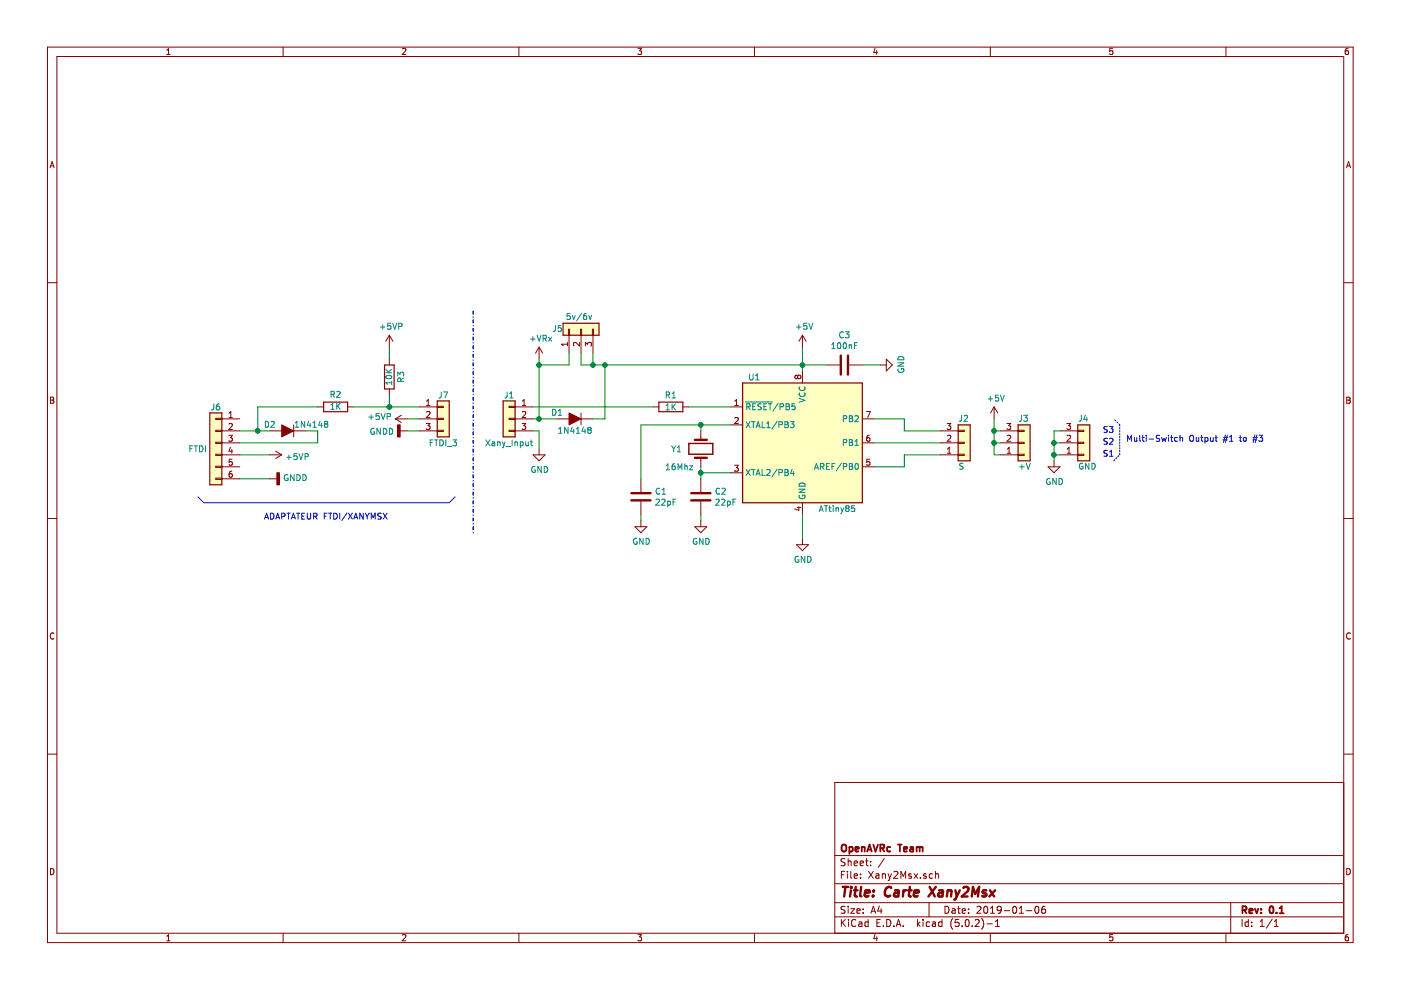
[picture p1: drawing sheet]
EESchema Schematic File Version 4
LIBS:power
LIBS:device
LIBS:transistors
LIBS:conn
LIBS:linear
LIBS:regul
LIBS:74xx
LIBS:cmos4000
LIBS:adc-dac
LIBS:memory
LIBS:xilinx
LIBS:special
LIBS:microcontrollers
LIBS:dsp
LIBS:microchip
LIBS:analog_switches
LIBS:motorola
LIBS:texas
LIBS:intel
LIBS:audio
LIBS:interface
LIBS:digital-audio
LIBS:philips
LIBS:display
LIBS:cypress
LIBS:siliconi
LIBS:opto
LIBS:atmel
LIBS:contrib
LIBS:valves
LIBS:Xany2Msx-cache
EELAYER 26 0
EELAYER END
$Descr A4 11693 8268
encoding utf-8
Sheet 1 1
Title "Carte Xany2Msx"
Date "2019-01-06"
Rev "0.1"
Comp "OpenAVRc Team"
Comment1 ""
Comment2 ""
Comment3 ""
Comment4 ""
$EndDescr
$Comp
L MCU_Microchip_ATtiny:ATtiny85-20PU U1
U 1 1
P 6700 3700
F 0 "U1" H 6350 4250 50  0000 R CNN
F 1 "ATtiny85" H 7150 3150 50  0000 R CNN
F 2 "DIP-8_W7.62mm" H 6700 3700 50  0001 C CIN
F 3 "http://ww1.microchip.com/downloads/en/DeviceDoc/atmel-2586-avr-8-bit-microcontroller-attiny25-attiny45-attiny85_datasheet.pdf" H 6700 3700 50  0001 C CNN
	1    6700 3700
	1    0    0    -1  
$EndComp
$Comp
L power:+VRx #PWR0101
U 1 1
P 4500 3000
F 0 "#PWR0101" H 4500 2850 50  0001 C CNN
F 1 "+VRx" H 4515 3173 50  0000 C CNN
F 2 "" H 4500 3000 50  0001 C CNN
F 3 "" H 4500 3000 50  0001 C CNN
	1    4500 3000
	1    0    0    -1  
$EndComp
Wire Wire Line
	6700 2900 6700 3050
$Comp
L power:GND #PWR0102
U 1 1
P 6700 4500
F 0 "#PWR0102" H 6700 4250 50  0001 C CNN
F 1 "GND" H 6705 4327 50  0000 C CNN
F 2 "" H 6700 4500 50  0001 C CNN
F 3 "" H 6700 4500 50  0001 C CNN
	1    6700 4500
	1    0    0    -1  
$EndComp
Wire Wire Line
	6700 4500 6700 4300
$Comp
L Connector_Generic:Conn_01x03 J1
U 1 1
P 4250 3500
F 0 "J1" H 4250 3700 50  0000 C CNN
F 1 "Xany_Input" H 4250 3300 50  0000 C CNN
F 2 "Pin_Header_Straight_1x03_Pitch2.54mm" H 4250 3500 50  0001 C CNN
F 3 "~" H 4250 3500 50  0001 C CNN
	1    4250 3500
	-1   0    0    -1  
$EndComp
$Comp
L Device:Crystal Y1
U 1 1
P 5850 3750
F 0 "Y1" V 5850 3500 50  0000 L CNN
F 1 "16Mhz" V 6000 3450 50  0000 L CNN
F 2 "HC-39" H 5850 3750 50  0001 C CNN
F 3 "~" H 5850 3750 50  0001 C CNN
	1    5850 3750
	0    1    1    0   
$EndComp
$Comp
L Device:C C1
U 1 1
P 5350 4150
F 0 "C1" H 5465 4196 50  0000 L CNN
F 1 "22pF" H 5465 4105 50  0000 L CNN
F 2 "Capacitors_THT:C_Disc_D3.0mm_W2.0mm_P2.50mm" H 5388 4000 50  0001 C CNN
F 3 "~" H 5350 4150 50  0001 C CNN
	1    5350 4150
	1    0    0    -1  
$EndComp
$Comp
L Device:C C2
U 1 1
P 5850 4150
F 0 "C2" H 5965 4196 50  0000 L CNN
F 1 "22pF" H 5965 4105 50  0000 L CNN
F 2 "Capacitors_THT:C_Disc_D3.0mm_W2.0mm_P2.50mm" H 5888 4000 50  0001 C CNN
F 3 "~" H 5850 4150 50  0001 C CNN
	1    5850 4150
	1    0    0    -1  
$EndComp
Wire Wire Line
	6100 3550 5850 3550
Wire Wire Line
	5850 3550 5850 3600
Wire Wire Line
	6100 3950 5850 3950
Wire Wire Line
	5850 3950 5850 3900
Wire Wire Line
	5350 4000 5350 3550
Wire Wire Line
	5350 3550 5850 3550
Connection ~ 5850 3550
Wire Wire Line
	5850 4000 5850 3950
Connection ~ 5850 3950
Wire Wire Line
	5850 4300 5850 4350
Wire Wire Line
	5350 4300 5350 4350
$Comp
L power:GND #PWR0103
U 1 1
P 5850 4350
F 0 "#PWR0103" H 5850 4100 50  0001 C CNN
F 1 "GND" H 5855 4177 50  0000 C CNN
F 2 "" H 5850 4350 50  0001 C CNN
F 3 "" H 5850 4350 50  0001 C CNN
	1    5850 4350
	1    0    0    -1  
$EndComp
$Comp
L power:GND #PWR0104
U 1 1
P 5350 4350
F 0 "#PWR0104" H 5350 4100 50  0001 C CNN
F 1 "GND" H 5355 4177 50  0000 C CNN
F 2 "" H 5350 4350 50  0001 C CNN
F 3 "" H 5350 4350 50  0001 C CNN
	1    5350 4350
	1    0    0    -1  
$EndComp
$Comp
L Connector_Generic:Conn_01x03 J2
U 1 1
P 8050 3700
F 0 "J2" H 8000 3500 50  0000 L CNN
F 1 "S" H 8000 3900 50  0000 L CNN
F 2 "Pin_Header_Straight_1x03_Pitch2.54mm" H 8050 3700 50  0001 C CNN
F 3 "~" H 8050 3700 50  0001 C CNN
	1    8050 3700
	1    0    0    1   
$EndComp
Wire Wire Line
	7300 3900 7550 3900
Wire Wire Line
	7550 3900 7550 3800
Wire Wire Line
	7550 3800 7850 3800
Wire Wire Line
	7850 3700 7300 3700
Wire Wire Line
	7850 3600 7550 3600
Wire Wire Line
	7550 3600 7550 3500
Wire Wire Line
	7550 3500 7300 3500
$Comp
L Connector_Generic:Conn_01x03 J3
U 1 1
P 8550 3700
F 0 "J3" H 8500 3500 50  0000 L CNN
F 1 "+V" H 8500 3900 50  0000 L CNN
F 2 "Pin_Header_Straight_1x03_Pitch2.54mm" H 8550 3700 50  0001 C CNN
F 3 "~" H 8550 3700 50  0001 C CNN
	1    8550 3700
	1    0    0    1   
$EndComp
$Comp
L Connector_Generic:Conn_01x03 J4
U 1 1
P 9050 3700
F 0 "J4" H 9000 3500 50  0000 L CNN
F 1 "GND" H 9000 3900 50  0000 L CNN
F 2 "Pin_Header_Straight_1x03_Pitch2.54mm" H 9050 3700 50  0001 C CNN
F 3 "~" H 9050 3700 50  0001 C CNN
	1    9050 3700
	1    0    0    1   
$EndComp
Wire Wire Line
	8350 3600 8300 3600
Wire Wire Line
	8300 3600 8300 3700
Wire Wire Line
	8300 3800 8350 3800
Wire Wire Line
	8350 3700 8300 3700
Connection ~ 8300 3700
Wire Wire Line
	8300 3700 8300 3800
Wire Wire Line
	8850 3800 8800 3800
Wire Wire Line
	8800 3800 8800 3700
Wire Wire Line
	8800 3600 8850 3600
Wire Wire Line
	8850 3700 8800 3700
Connection ~ 8800 3700
Wire Wire Line
	8800 3700 8800 3600
Wire Wire Line
	8800 3800 8800 3850
Connection ~ 8800 3800
Wire Wire Line
	8300 3600 8300 3500
Connection ~ 8300 3600
$Comp
L power:GND #PWR0106
U 1 1
P 8800 3850
F 0 "#PWR0106" H 8800 3600 50  0001 C CNN
F 1 "GND" H 8805 3677 50  0000 C CNN
F 2 "" H 8800 3850 50  0001 C CNN
F 3 "" H 8800 3850 50  0001 C CNN
	1    8800 3850
	1    0    0    -1  
$EndComp
$Comp
L Device:R R1
U 1 1
P 5600 3400
F 0 "R1" V 5500 3400 50  0000 C CNN
F 1 "1K" V 5600 3400 50  0000 C CNN
F 2 "Resistors_THT:R_Axial_DIN0204_L3.6mm_D1.6mm_P2.54mm_Vertical" V 5530 3400 50  0001 C CNN
F 3 "~" H 5600 3400 50  0001 C CNN
	1    5600 3400
	0    1    1    0   
$EndComp
Wire Wire Line
	5750 3400 6100 3400
$Comp
L Device:D_ALT D1
U 1 1
P 4800 3500
F 0 "D1" H 4950 3450 50  0000 C CNN
F 1 "1N4148" H 4800 3600 50  0000 C CNN
F 2 "Diodes_THT:D_A-405_P2.54mm_Vertical_KathodeUp" H 4800 3500 50  0001 C CNN
F 3 "~" H 4800 3500 50  0001 C CNN
	1    4800 3500
	-1   0    0    1   
$EndComp
Wire Wire Line
	4650 3500 4500 3500
Wire Wire Line
	4950 3500 5050 3500
Connection ~ 6700 3050
Wire Wire Line
	6700 3050 6700 3100
Wire Wire Line
	4450 3600 4500 3600
Wire Wire Line
	4500 3600 4500 3750
$Comp
L power:GND #PWR0107
U 1 1
P 4500 3750
F 0 "#PWR0107" H 4500 3500 50  0001 C CNN
F 1 "GND" H 4505 3577 50  0000 C CNN
F 2 "" H 4500 3750 50  0001 C CNN
F 3 "" H 4500 3750 50  0001 C CNN
	1    4500 3750
	1    0    0    -1  
$EndComp
$Comp
L Connector_Generic:Conn_01x03 J5
U 1 1
P 4850 2750
F 0 "J5" V 4850 2900 50  0000 L CNN
F 1 "5v/6v" V 4950 2650 50  0000 L CNN
F 2 "Pin_Header_Straight_1x03_Pitch2.54mm" H 4850 2750 50  0001 C CNN
F 3 "~" H 4850 2750 50  0001 C CNN
	1    4850 2750
	0    -1   -1   0   
$EndComp
Wire Wire Line
	4950 2950 4950 3050
Wire Wire Line
	4950 3050 5050 3050
Wire Wire Line
	4850 2950 4850 3050
Wire Wire Line
	4850 3050 4950 3050
Connection ~ 4950 3050
Connection ~ 4500 3500
Wire Wire Line
	4500 3500 4450 3500
Wire Wire Line
	4750 2950 4750 3050
Wire Wire Line
	4750 3050 4500 3050
Wire Wire Line
	4500 3050 4500 3500
$Comp
L Device:C C3
U 1 1
P 7050 3050
F 0 "C3" V 6798 3050 50  0000 C CNN
F 1 "100nF" V 6889 3050 50  0000 C CNN
F 2 "Capacitors_THT:C_Disc_D3.0mm_W2.0mm_P2.50mm" H 7088 2900 50  0001 C CNN
F 3 "~" H 7050 3050 50  0001 C CNN
	1    7050 3050
	0    1    1    0   
$EndComp
Wire Wire Line
	6900 3050 6700 3050
Wire Wire Line
	7200 3050 7350 3050
$Comp
L power:GND #PWR0108
U 1 1
P 7350 3050
F 0 "#PWR0108" H 7350 2800 50  0001 C CNN
F 1 "GND" H 7355 2877 50  0000 C CNN
F 2 "" H 7350 3050 50  0001 C CNN
F 3 "" H 7350 3050 50  0001 C CNN
	1    7350 3050
	0    -1   -1   0   
$EndComp
Text Notes 9205 3825 0    50   ~ 0
S1
Text Notes 9205 3725 0    50   ~ 0
S2
Text Notes 9205 3625 0    50   ~ 0
S3
Wire Notes Line
	9300 3850 9350 3800
Wire Notes Line
	9350 3800 9350 3550
Wire Notes Line
	9350 3550 9300 3500
Text Notes 9400 3700 0    50   ~ 0
Multi-Switch Output #1 to #3
$Comp
L power:+5V #PWR0105
U 1 1
P 6700 2900
F 0 "#PWR0105" H 6700 2750 50  0001 C CNN
F 1 "+5V" H 6715 3073 50  0000 C CNN
F 2 "" H 6700 2900 50  0001 C CNN
F 3 "" H 6700 2900 50  0001 C CNN
	1    6700 2900
	1    0    0    -1  
$EndComp
Wire Wire Line
	4500 3050 4500 3000
Connection ~ 4500 3050
$Comp
L power:+5V #PWR0109
U 1 1
P 8300 3500
F 0 "#PWR0109" H 8300 3350 50  0001 C CNN
F 1 "+5V" H 8315 3673 50  0000 C CNN
F 2 "" H 8300 3500 50  0001 C CNN
F 3 "" H 8300 3500 50  0001 C CNN
	1    8300 3500
	1    0    0    -1  
$EndComp
$Comp
L Connector_Generic:Conn_01x06 J6
U 1 1
P 1800 3700
F 0 "J6" H 1800 4000 50  0000 C CNN
F 1 "FTDI" H 1950 3650 50  0000 C CNN
F 2 "Pin_Header_Straight_2x03_Pitch2.54mm" H 1800 3700 50  0001 C CNN
F 3 "~" H 1800 3700 50  0001 C CNN
	1    1800 3700
	-1   0    0    -1  
$EndComp
$Comp
L Device:R R3
U 1 1
P 3250 3150
F 0 "R3" V 3150 3150 50  0000 C CNN
F 1 "10K" V 3250 3150 50  0000 C CNN
F 2 "Resistors_THT:R_Axial_DIN0204_L3.6mm_D1.6mm_P2.54mm_Vertical" V 3180 3150 50  0001 C CNN
F 3 "~" H 3250 3150 50  0001 C CNN
	1    3250 3150
	-1   0    0    1   
$EndComp
$Comp
L Device:D_ALT D2
U 1 1
P 2400 3600
F 0 "D2" H 2550 3550 50  0000 C CNN
F 1 "1N4148" H 2200 3550 50  0000 C CNN
F 2 "Diodes_THT:D_A-405_P2.54mm_Vertical_KathodeUp" H 2400 3600 50  0001 C CNN
F 3 "~" H 2400 3600 50  0001 C CNN
	1    2400 3600
	-1   0    0    1   
$EndComp
$Comp
L Device:R R2
U 1 1
P 2800 3400
F 0 "R2" V 2900 3400 50  0000 C CNN
F 1 "1K" V 2800 3400 50  0000 C CNN
F 2 "Resistors_THT:R_Axial_DIN0204_L3.6mm_D1.6mm_P2.54mm_Vertical" V 2730 3400 50  0001 C CNN
F 3 "~" H 2800 3400 50  0001 C CNN
	1    2800 3400
	0    -1   -1   0   
$EndComp
Wire Wire Line
	3250 3300 3250 3400
Wire Wire Line
	3250 3400 2950 3400
Connection ~ 3250 3400
Wire Wire Line
	5050 3500 5050 3050
Connection ~ 5050 3050
Wire Wire Line
	5050 3050 6700 3050
Wire Wire Line
	2550 3600 2650 3600
Wire Wire Line
	2650 3600 2650 3700
Wire Wire Line
	2650 3700 2000 3700
Wire Wire Line
	2250 3600 2150 3600
Wire Wire Line
	2650 3400 2150 3400
Wire Wire Line
	2150 3400 2150 3600
Connection ~ 2150 3600
Wire Wire Line
	2150 3600 2000 3600
Wire Wire Line
	2250 3800 2000 3800
Wire Wire Line
	2250 4000 2000 4000
$Comp
L Connector_Generic:Conn_01x03 J7
U 1 1
P 3700 3500
F 0 "J7" H 3700 3700 50  0000 C CNN
F 1 "FTDI_3" H 3700 3300 50  0000 C CNN
F 2 "Pin_Header_Straight_1x03_Pitch2.54mm" H 3700 3500 50  0001 C CNN
F 3 "~" H 3700 3500 50  0001 C CNN
	1    3700 3500
	1    0    0    -1  
$EndComp
Wire Wire Line
	4450 3400 5450 3400
$Comp
L power:+5VP #PWR0110
U 1 1
P 3250 2900
F 0 "#PWR0110" H 3250 2750 50  0001 C CNN
F 1 "+5VP" H 3265 3073 50  0000 C CNN
F 2 "" H 3250 2900 50  0001 C CNN
F 3 "" H 3250 2900 50  0001 C CNN
	1    3250 2900
	1    0    0    -1  
$EndComp
$Comp
L power:+5VP #PWR0111
U 1 1
P 2250 3800
F 0 "#PWR0111" H 2250 3650 50  0001 C CNN
F 1 "+5VP" V 2265 3928 50  0000 L CNN
F 2 "" H 2250 3800 50  0001 C CNN
F 3 "" H 2250 3800 50  0001 C CNN
	1    2250 3800
	0    1    1    0   
$EndComp
$Comp
L power:GNDD #PWR0112
U 1 1
P 2250 4000
F 0 "#PWR0112" H 2250 3750 50  0001 C CNN
F 1 "GNDD" V 2254 3890 50  0000 R CNN
F 2 "" H 2250 4000 50  0001 C CNN
F 3 "" H 2250 4000 50  0001 C CNN
	1    2250 4000
	0    -1   -1   0   
$EndComp
Wire Wire Line
	3250 3400 3500 3400
Wire Wire Line
	3250 3000 3250 2900
Wire Wire Line
	3500 3500 3400 3500
Wire Wire Line
	3500 3600 3400 3600
$Comp
L power:+5VP #PWR0113
U 1 1
P 3400 3500
F 0 "#PWR0113" H 3400 3350 50  0001 C CNN
F 1 "+5VP" V 3415 3628 50  0000 L CNN
F 2 "" H 3400 3500 50  0001 C CNN
F 3 "" H 3400 3500 50  0001 C CNN
	1    3400 3500
	0    -1   -1   0   
$EndComp
$Comp
L power:GNDD #PWR0114
U 1 1
P 3400 3600
F 0 "#PWR0114" H 3400 3350 50  0001 C CNN
F 1 "GNDD" V 3404 3490 50  0000 R CNN
F 2 "" H 3400 3600 50  0001 C CNN
F 3 "" H 3400 3600 50  0001 C CNN
	1    3400 3600
	0    1    1    0   
$EndComp
Wire Notes Line width 12 style dash_dot
	3950 2600 3950 4450
Wire Notes Line style solid
	1650 4150 1700 4200
Wire Notes Line style solid
	1700 4200 3750 4200
Wire Notes Line style solid
	3750 4200 3800 4150
Text Notes 2200 4350 0    50   ~ 0
ADAPTATEUR FTDI/XANYMSX
$EndSCHEMATC
